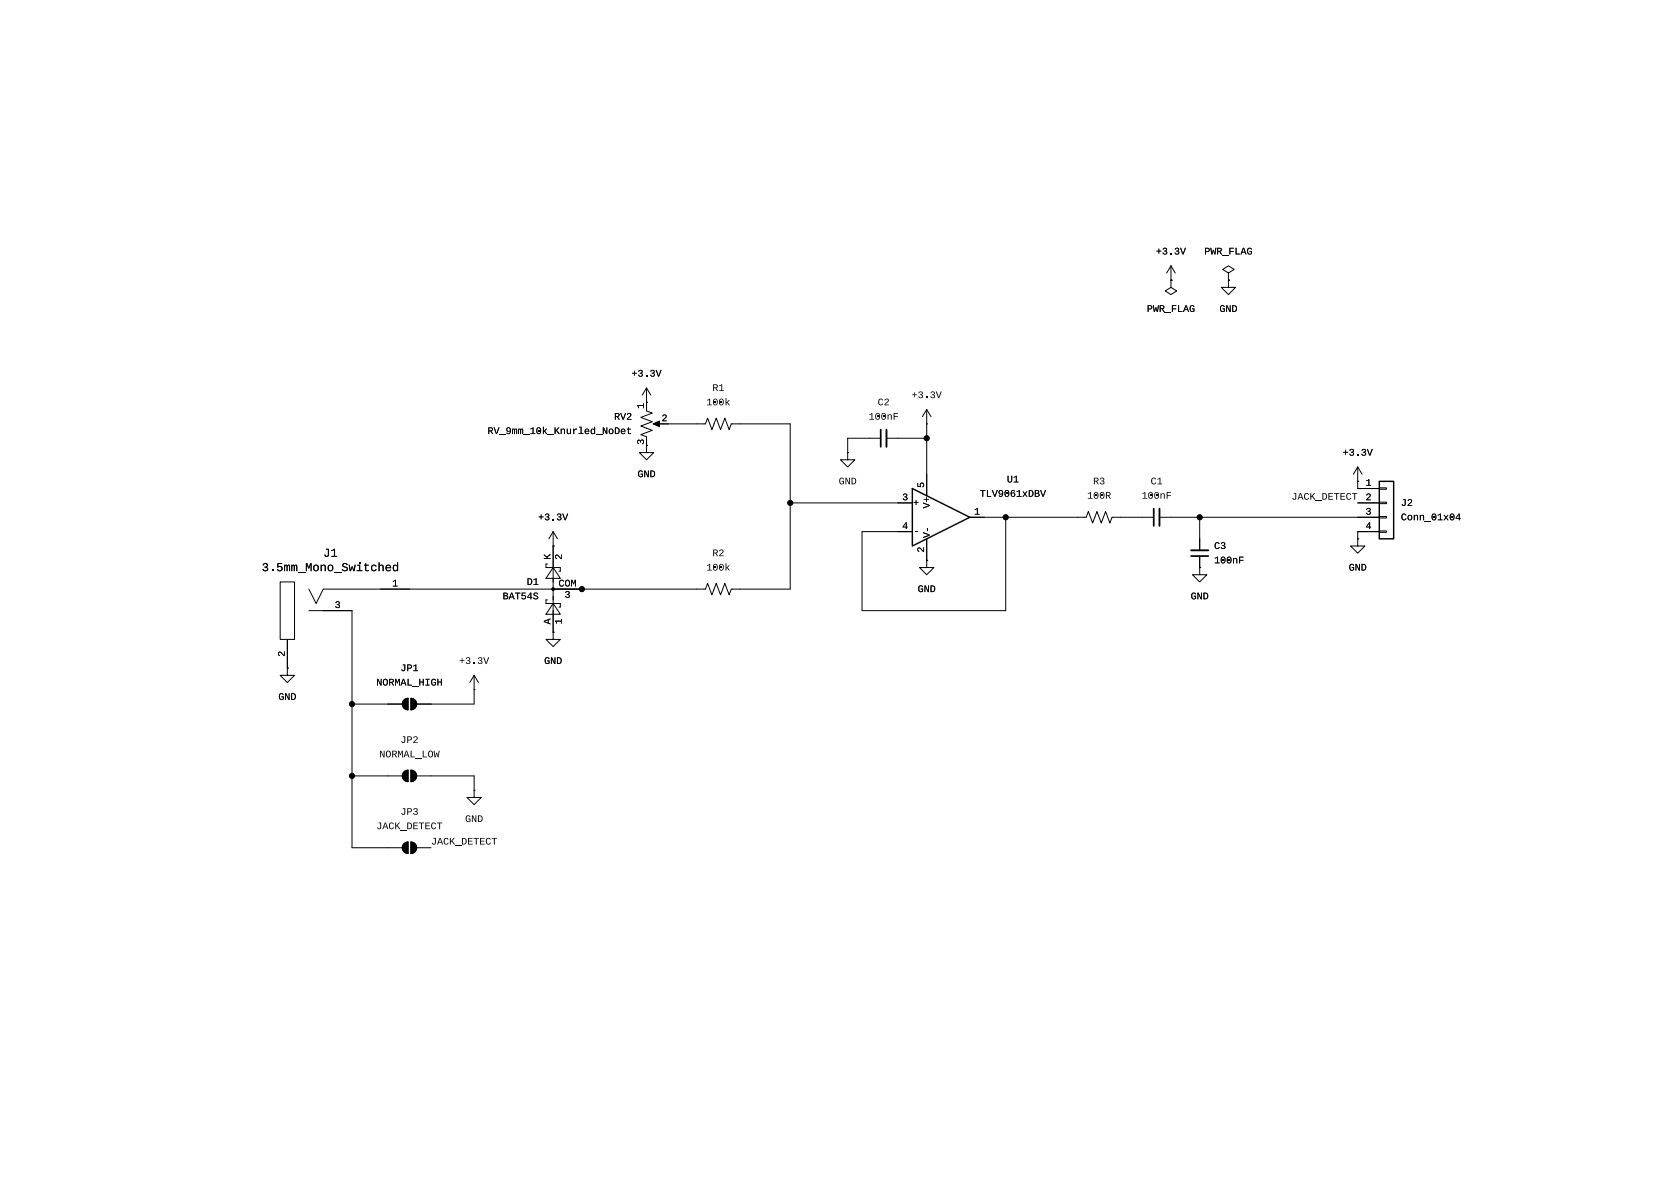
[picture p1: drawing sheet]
<svg xmlns="http://www.w3.org/2000/svg" width="297mm" height="210mm" viewBox="0 0 297 210" stroke-linecap="round" stroke-linejoin="round" font-family="sans-serif">
<g fill="none" stroke="#000" stroke-width=".18">
<path d="M207 49.5h.1M207 49.5v1.3l1 .6-1 .7-1-.7 1-.6M207 47l-.8 1.3M207 47l.8 1.3M207 47v2.5M217.2 49.5v1.3h1.2l-1.2 1.3-1.3-1.3h1.3M217.2 49.5h.1M217.2 48.3l1-.7-1-.6-1 .6 1 .7v1.2M114.3 72.6l1 .4-2 .8 2 .7-2 .8 2 .8-2 .7 1 .4M114.3 78.7v1.3h1.3l-1.3 1.3-1.3-1.3h1.3M114.3 68.6l-.8 1.3M114.3 68.6l.8 1.3"/>
<path d="M114.3 68.6v2.5M115.8 74.9h1M118.1 74.9h6.6l.4-1 .8 2 .7-2 .8 2 .7-2 .8 2 .4-1h10.4v29.2h-10.4l-.4 1.1-.8-2.1-.7 2.1-.8-2.1-.7 2.1-.8-2.1-.4 1h-67.6l-1.2 2.6-1.3-2.6M155.7 77.5h-5.8v2.5M156.7 77.5h7.1M163.8 74.9h.1M163.8 72.4l-.7 1.3M163.8 72.4l.8 1.3M163.8 72.4v15.2M96.8 99.7h-.3v.6h2.6v.7h-.3M97.8 96.5h.1M97.8 94v17.8"/>
<path d="M97.8 94l-.8 1.3M97.8 94l.8 1.3M139.7 88.9h21.6M149.9 80v1.3h1.2l-1.2 1.3-1.3-1.3h1.3M149.9 80h.1M163.8 99.1v1.2h1.3l-1.3 1.3-1.2-1.3h1.2M163.8 99.1h.1M163.8 95.3v3.8M171.4 91.4h20.6l.4-1 .8 2.1 .7-2.1 .8 2.1 .8-2.1 .7 2.1 .4-1.1h7.4M177.8 91.4v16.6h-25.4v-14h8.9M205 91.4h38.8M212.1 91.4v5.9"/>
<path d="M212.1 98.3v2M240 85.1h.1M240 95.3v1.2h1.3l-1.3 1.3-1.2-1.3h1.2M240 95.3h.1M240 82.6l-.7 1.2M240 82.6l.8 1.2M240 82.6v3.8h3.8M240 88.9h3.8M243.8 86.2h1.3v.3h-1.3zM243.8 88.8h1.3v.2h-1.3zM243.8 91.3h1.3v.3h-1.3zM243.8 93.9h1.3v.2h-1.3z"/>
<path d="M243.8 94h-3.8v1.3M49.5 102.9h2.6v10.1h-2.6zM50.8 118.1v1.3h1.3l-1.3 1.3-1.3-1.3h1.3M50.8 118.1h.1M50.8 113v5.1M54.6 108h7.6v41.9h8.9M83.8 119.4v5.1h-10.1M83.8 119.4l-.7 1.3M83.8 119.4l.8 1.3M96.8 106h-.3v.7h2.6v.6h-.3M97.8 106.7l1.3 1.9h-2.6zM97.8 100.3l1.3 1.9h-2.6z"/>
<path d="M97.8 111.8v1.2h1.3l-1.3 1.3-1.3-1.3h1.3M97.8 111.8h.1M212.1 100.3v1.3h1.3l-1.3 1.3-1.3-1.3h1.3M212.1 100.3h.1M62.2 124.5h8.9M62.2 137.2h8.9M71.4 123.7l.7-.3v2.1a1.02 1.02 0 0 1-.9-.7 1.02 1.02 0 0 1 .2-1.1zM71.4 136.4l.7-.3v2.1a1.02 1.02 0 0 1-.9-.7 1.02 1.02 0 0 1 .2-1.1zM72.6 123.4a1.02 1.02 0 0 1 1.1 1.1 1.02 1.02 0 0 1-1.1 1zM72.6 136.1a1.02 1.02 0 0 1 1.1 1.1 1.02 1.02 0 0 1-1.1 1zM73.7 137.2h10.1v2.5M83.8 121.9h.1"/>
<path d="M83.8 139.7v1.3h1.3l-1.3 1.2-1.3-1.2h1.3M83.8 139.7h.1M71.4 149.1l.7-.3v2.1a1.02 1.02 0 0 1-.9-.7 1.02 1.02 0 0 1 .2-1.1zM72.6 148.8a1.02 1.02 0 0 1 1.1 1.1 1.02 1.02 0 0 1-1.1 1zM73.7 149.9h2.5"/>
</g>
<g fill="#000" stroke="#000" stroke-width=".18">
<path d="M115.4 74.9l1.2-.5v1zM71.4 123.7l.7-.3v2.1a1.02 1.02 0 0 1-.9-.7 1.02 1.02 0 0 1 .2-1.1zM71.4 136.4l.7-.3v2.1a1.02 1.02 0 0 1-.9-.7 1.02 1.02 0 0 1 .2-1.1zM72.6 123.4a1.02 1.02 0 0 1 1.1 1.1 1.02 1.02 0 0 1-1.1 1zM72.6 136.1a1.02 1.02 0 0 1 1.1 1.1 1.02 1.02 0 0 1-1.1 1zM71.4 149.1l.7-.3v2.1a1.02 1.02 0 0 1-.9-.7 1.02 1.02 0 0 1 .2-1.1zM72.6 148.8a1.02 1.02 0 0 1 1.1 1.1 1.02 1.02 0 0 1-1.1 1z"/>
<circle cx="163.8" cy="77.5" r=".46"/>
<circle cx="139.7" cy="88.9" r=".46"/>
<circle cx="177.8" cy="91.4" r=".46"/>
<circle cx="212.1" cy="91.4" r=".46"/>
<circle cx="97.8" cy="104.1" r=".25"/>
<circle cx="102.9" cy="104.1" r=".46"/>
<circle cx="62.2" cy="124.5" r=".46"/>
<circle cx="62.2" cy="137.2" r=".46"/>
</g>
<path d="M208.6 43.8h.2l.3 1 .4-1h.2l-.5 1.2h-.1zM111.1 75.5h.1v.3h.3v.1h-.3v.7h.4a.3 .3 0 0 1-.3 .2 .3 .3 0 0 1-.3-.3v-.6h-.1v-.1h.1zM115.9 65.4h.2l.3 1 .4-1h.2l-.5 1.2h-.2zM165.4 69.2h.2l.4 1 .3-1h.2l-.5 1.2h-.1zM98.2 98.1h.4l.6 .5v-.6h.1v.8l-.4-.2a.44 .44 0 0 0-.6-.3v.2l.2 .2-.1 .1-.2-.2zM99.4 90.8h.2l.3 1 .4-1h.1l-.4 1.2h-.2zM241.6 79.4h.2l.4 1 .3-1h.2l-.5 1.1h-.1zM69.6 99.9l.3-.1 .3 .2v-.6h.2v1.6h-.2v-.2a.43 .43 0 0 1-.6 .1 .43 .43 0 0 1-.2-.5h.2a.31 .31 0 0 0 .3 .4 .31 .31 0 0 0 .3-.4 .31 .31 0 0 0-.3-.4 .31 .31 0 0 0-.3 .4h-.2zM85.4 116.2h.2l.4 1 .3-1h.2l-.5 1.2h-.1zM98.1 109.7h1.1v-.3h.1v.9h-.1v-.4h-.9l.2 .3-.2 .1zM100 104.6a.35 .35 0 0 1 .6-.1 .35 .35 0 0 1-.1 .6 .36 .36 0 0 1 .2 .5 .36 .36 0 0 1-.6 0l-.2-.2 .2-.1a.25 .25 0 0 0 .2 .3 .25 .25 0 0 0 .3-.3 .25 .25 0 0 0-.4-.2v-.1a.23 .23 0 0 0 .3-.1 .23 .23 0 0 0-.1-.3 .23 .23 0 0 0-.3 .2h-.2z" fill="#000"/>
<path d="M161.3 86.4l10.1 5-10.1 5.1zM243.8 85.1h2.6v10.2h-2.6z" fill="none" stroke="#000" stroke-width=".25"/>
<path d="M155.7 75.9v3.1M204 89.9v3.1M210.6 98.3h3" fill="none" stroke="#000" stroke-width=".3"/>
<path d="M156.7 75.9v3.1M205 89.9v3.1M210.6 97.3h3" fill="none" stroke="#000" stroke-width=".33"/>
<g font-size="2.1">
<text x="46.3" y="101.5">3.5mm_Mono_Switched</text>
<text x="57.1" y="99">J1</text>
</g>
<g font-size="1.8">
<text x="204.3" y="45.5">+3.3V</text>
<text x="212.9" y="45.5">PWR_FLAG</text>
<text x="202.7" y="55.6">PWR_FLAG</text>
<text x="215.6" y="55.6">GND</text>
<text x="111.6" y="67.1">+3.3V</text>
<text x="125.9" y="69.6">R1</text>
<text x="161.2" y="70.9">+3.3V</text>
<text x="86.2" y="77.2">RV_9mm_10k_Knurled_NoDet</text>
<text x="108.6" y="74.7">RV2</text>
<text x="114" y="72.3" transform="rotate(-90 114 72.3)">1</text>
<text x="116.9" y="74.7">2</text>
<text x="124.9" y="72.1">100k</text>
<text x="153.6" y="74.7">100nF</text>
<text x="155.2" y="72.1">C2</text>
<text x="114" y="78.6" transform="rotate(-90 114 78.6)">3</text>
<text x="237.4" y="81">+3.3V</text>
<text x="112.7" y="84.8">GND</text>
<text x="148.3" y="86.1">GND</text>
<text x="159.5" y="88.6">3</text>
<text x="161.4" y="89.9">+</text>
<text x="163.6" y="86.3" transform="rotate(-90 163.6 86.3)">5</text>
<text x="164.8" y="89.9" transform="rotate(-90 164.8 89.9)">V+</text>
<text x="173.2" y="88.3">TLV9061xDBV</text>
<text x="178" y="85.8">U1</text>
<text x="192.2" y="88.6">100R</text>
<text x="193.2" y="86.1">R3</text>
<text x="201.8" y="88.6">100nF</text>
<text x="203.4" y="86.1">C1</text>
<text x="228.3" y="88.6">JACK_DETECT 2</text>
<text x="241.4" y="86.1">1</text>
<text x="241.4" y="88.6">2</text>
<text x="247.6" y="89.9">J2</text>
<text x="95.1" y="92.5">+3.3V</text>
<text x="159.5" y="93.7">4</text>
<text x="161.4" y="95">-</text>
<text x="164.8" y="95.1" transform="rotate(-90 164.8 95.1)">V-</text>
<text x="172.2" y="91.2">1</text>
<text x="241.4" y="91.2">3</text>
<text x="241.4" y="93.7">4</text>
<text x="247.6" y="92.4">Conn_01x04</text>
<text x="97.5" y="99" transform="rotate(-90 97.5 99)">K</text>
<text x="124.9" y="101.3">100k</text>
<text x="125.9" y="98.8">R2</text>
<text x="163.6" y="97.7" transform="rotate(-90 163.6 97.7)">2</text>
<text x="214.6" y="97.5">C3</text>
<text x="214.6" y="100.1">100nF</text>
<text x="238.4" y="101.3">GND</text>
<text x="59.2" y="107.7">3</text>
<text x="69.3" y="103.9">1</text>
<text x="88.9" y="106.4">BAT54S</text>
<text x="93.1" y="103.9">D1</text>
<text x="98.7" y="103.9">COM</text>
<text x="162.2" y="105.2">GND</text>
<text x="210.5" y="106.4">GND</text>
<text x="97.5" y="110.4" transform="rotate(-90 97.5 110.4)">A</text>
<text x="50.5" y="116.1" transform="rotate(-90 50.5 116.1)">2</text>
<text x="70.8" y="119.1">JP1</text>
<text x="81.2" y="117.9">+3.3V</text>
<text x="96.2" y="117.9">GND</text>
<text x="49.2" y="124.2">GND</text>
<text x="66.5" y="121.7">NORMAL_HIGH</text>
<text x="70.8" y="131.8">JP2</text>
<text x="67.1" y="134.4">NORMAL_LOW</text>
<text x="66.5" y="147.1">JACK_DETECT</text>
<text x="70.8" y="144.5">JP3</text>
<text x="76.2" y="149.5">JACK_DETECT</text>
<text x="82.2" y="145.8">GND</text>
</g>
</svg>
